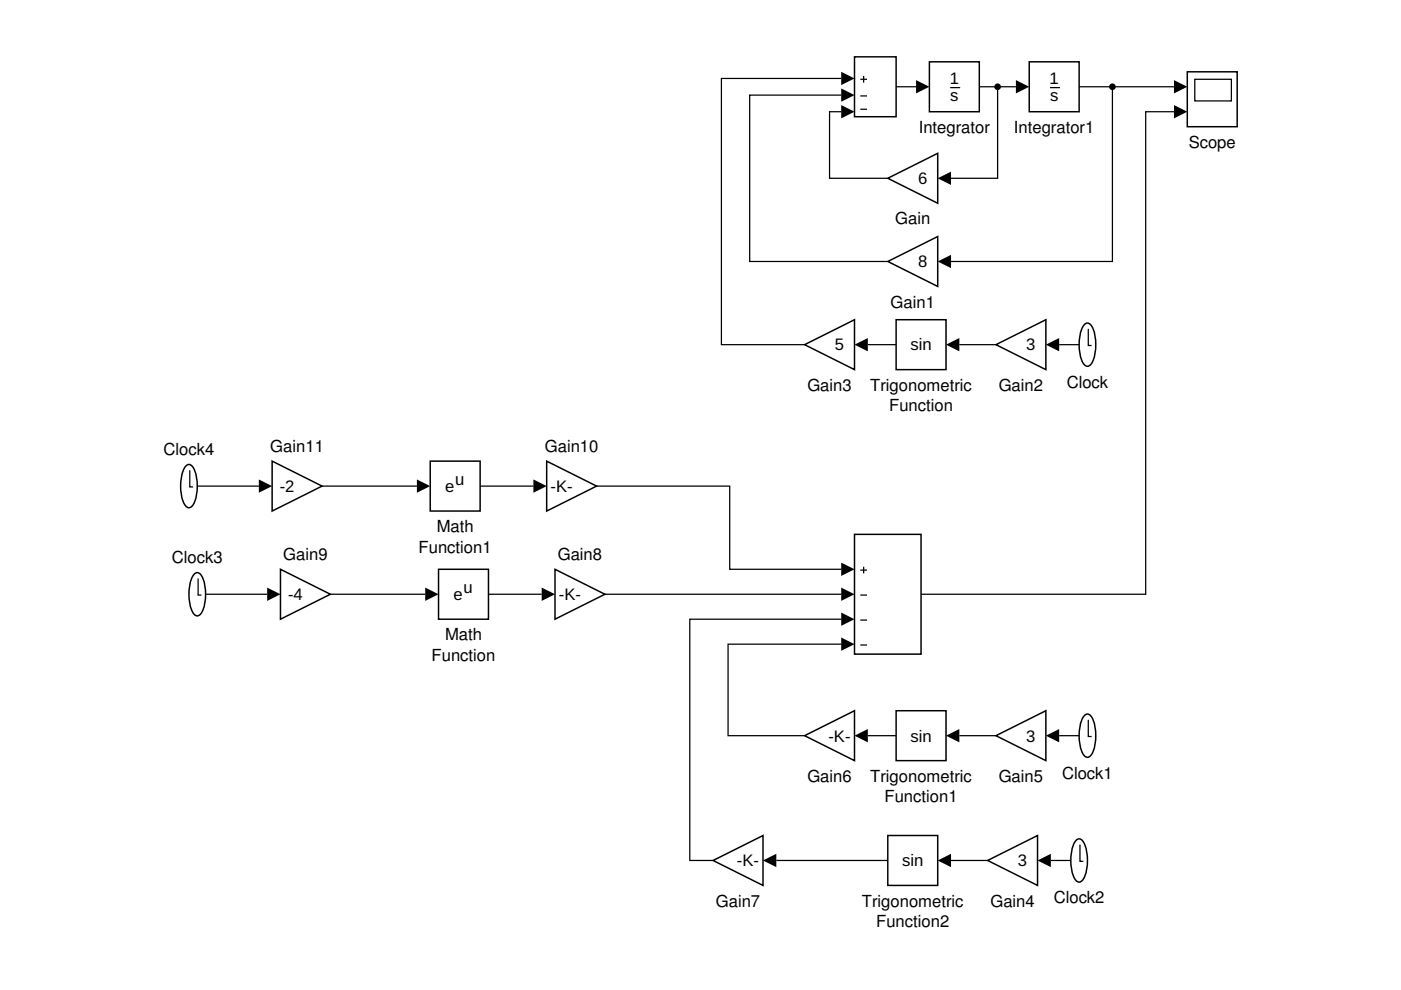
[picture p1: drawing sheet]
<svg xmlns="http://www.w3.org/2000/svg" width="297mm" height="210mm" viewBox="0 0 297 210" stroke-linecap="round" stroke-linejoin="round" font-family="sans-serif">
<path d="M182.4 16.8h1.4M183.1 16.1v1.4M182.4 20.3h1.4M182.4 23.2h1.4" fill="none" stroke="#000" stroke-width=".26"/>
<path d="M181.2 12h8.8v12.7h-8.8z" fill="none" stroke="#000" stroke-width=".31"/>
<path d="M197 13.1h10.6v10.6h-10.6z" fill="#fff"/>
<path d="M201.5 18.6h2.1" fill="none" stroke="#000" stroke-width=".26"/>
<path d="M197 13.1h10.6v10.6h-10.6z" fill="none" stroke="#000" stroke-width=".31"/>
<path d="M218.2 13.1h10.6v10.6h-10.6z" fill="#fff"/>
<path d="M222.6 18.6h2.1" fill="none" stroke="#000" stroke-width=".26"/>
<path d="M218.2 13.1h10.6v10.6h-10.6z" fill="none" stroke="#000" stroke-width=".31"/>
<path d="M188.2 37.8l10.6-5.3v10.6z" fill="#fff"/>
<path d="M188.2 37.8l10.6-5.3v10.6z" fill="none" stroke="#000" stroke-width=".31"/>
<path d="M188.2 55.4l10.6-5.3v10.6z" fill="#fff"/>
<path d="M188.2 55.4l10.6-5.3v10.6z" fill="none" stroke="#000" stroke-width=".31"/>
<path d="M190 67.8h10.6v10.6h-10.6z" fill="#fff"/>
<path d="M190 67.8h10.6v10.6h-10.6z" fill="none" stroke="#000" stroke-width=".31"/>
<path d="M229.9 68.9a.94 .94 0 0 1 .9-.4 .94 .94 0 0 1 .7 .8 9.2 9.2 0 0 1-.3 8 .94 .94 0 0 1-.9 .3 .94 .94 0 0 1-.7-.7 9.2 9.2 0 0 1 .3-8z" fill="#fff"/>
<path d="M230.7 69.7v3.6h.7" fill="none" stroke="#000" stroke-width=".26"/>
<path d="M229.9 68.9a.94 .94 0 0 1 .9-.4 .94 .94 0 0 1 .7 .8 9.2 9.2 0 0 1-.3 8 .94 .94 0 0 1-.9 .3 .94 .94 0 0 1-.7-.7 9.2 9.2 0 0 1 .3-8z" fill="none" stroke="#000" stroke-width=".31"/>
<path d="M211.2 73.1l10.5-5.3v10.6z" fill="#fff"/>
<path d="M211.2 73.1l10.5-5.3v10.6z" fill="none" stroke="#000" stroke-width=".31"/>
<path d="M170.6 73.1l10.6-5.3v10.6z" fill="#fff"/>
<path d="M170.6 73.1l10.6-5.3v10.6z" fill="none" stroke="#000" stroke-width=".31"/>
<path d="M251.7 15.2h10.6v11.7h-10.6z" fill="#fff"/>
<path d="M253.3 16.8h7.8v4.6h-7.8z" fill="none" stroke="#000" stroke-width=".26"/>
<path d="M251.7 15.2h10.6v11.7h-10.6z" fill="none" stroke="#000" stroke-width=".31"/>
<path d="M181.2 113.3h14.1v25.4h-14.1z" fill="#fff"/>
<path d="M182.4 120.9h1.4M182.4 126.2h1.4M182.4 131.5h1.4M182.4 136.8h1.4M183.1 120.2v1.4" fill="none" stroke="#000" stroke-width=".26"/>
<path d="M181.2 113.3h14.1v25.4h-14.1z" fill="none" stroke="#000" stroke-width=".31"/>
<path d="M190 150.7h10.6v10.6h-10.6z" fill="#fff"/>
<path d="M190 150.7h10.6v10.6h-10.6z" fill="none" stroke="#000" stroke-width=".31"/>
<path d="M229.9 151.8a.94 .94 0 0 1 .9-.4 .94 .94 0 0 1 .7 .8 9.2 9.2 0 0 1-.3 8 .94 .94 0 0 1-.9 .3 .94 .94 0 0 1-.7-.7 9.2 9.2 0 0 1 .3-8z" fill="#fff"/>
<path d="M230.7 152.6v3.6h.7" fill="none" stroke="#000" stroke-width=".26"/>
<path d="M229.9 151.8a.94 .94 0 0 1 .9-.4 .94 .94 0 0 1 .7 .8 9.2 9.2 0 0 1-.3 8 .94 .94 0 0 1-.9 .3 .94 .94 0 0 1-.7-.7 9.2 9.2 0 0 1 .3-8z" fill="none" stroke="#000" stroke-width=".31"/>
<path d="M211.2 156l10.5-5.3v10.6z" fill="#fff"/>
<path d="M211.2 156l10.5-5.3v10.6z" fill="none" stroke="#000" stroke-width=".31"/>
<path d="M170.6 156l10.6-5.3v10.6z" fill="#fff"/>
<path d="M170.6 156l10.6-5.3v10.6z" fill="none" stroke="#000" stroke-width=".31"/>
<path d="M188.2 177.1h10.6v10.6h-10.6z" fill="#fff"/>
<path d="M188.2 177.1h10.6v10.6h-10.6z" fill="none" stroke="#000" stroke-width=".31"/>
<path d="M228.1 178.2a.94 .94 0 0 1 1-.3 .94 .94 0 0 1 .7 .7 9.2 9.2 0 0 1-.3 8.1 .94 .94 0 0 1-1 .3 .94 .94 0 0 1-.7-.8 9.2 9.2 0 0 1 .3-8z" fill="#fff"/>
<path d="M229 179.1v3.5h.7" fill="none" stroke="#000" stroke-width=".26"/>
<path d="M228.1 178.2a.94 .94 0 0 1 1-.3 .94 .94 0 0 1 .7 .7 9.2 9.2 0 0 1-.3 8.1 .94 .94 0 0 1-1 .3 .94 .94 0 0 1-.7-.8 9.2 9.2 0 0 1 .3-8z" fill="none" stroke="#000" stroke-width=".31"/>
<path d="M209.4 182.4l10.6-5.3v10.6z" fill="#fff"/>
<path d="M209.4 182.4l10.6-5.3v10.6z" fill="none" stroke="#000" stroke-width=".31"/>
<path d="M151.2 182.4l10.6-5.3v10.6z" fill="#fff"/>
<path d="M151.2 182.4l10.6-5.3v10.6z" fill="none" stroke="#000" stroke-width=".31"/>
<path d="M93 120.7h10.6v10.6h-10.6z" fill="#fff"/>
<path d="M93 120.7h10.6v10.6h-10.6z" fill="none" stroke="#000" stroke-width=".31"/>
<path d="M117.7 120.7l10.6 5.3-10.6 5.3z" fill="#fff"/>
<path d="M117.7 120.7l10.6 5.3-10.6 5.3z" fill="none" stroke="#000" stroke-width=".31"/>
<path d="M41.1 121.8a.94 .94 0 0 1 1-.4 .94 .94 0 0 1 .7 .8 9.2 9.2 0 0 1-.3 8 .94 .94 0 0 1-1 .4 .94 .94 0 0 1-.7-.8 9.2 9.2 0 0 1 .3-8z" fill="#fff"/>
<path d="M42 122.6v3.6h.7" fill="none" stroke="#000" stroke-width=".26"/>
<path d="M41.1 121.8a.94 .94 0 0 1 1-.4 .94 .94 0 0 1 .7 .8 9.2 9.2 0 0 1-.3 8 .94 .94 0 0 1-1 .4 .94 .94 0 0 1-.7-.8 9.2 9.2 0 0 1 .3-8z" fill="none" stroke="#000" stroke-width=".31"/>
<path d="M59.5 120.7l10.5 5.3-10.5 5.3z" fill="#fff"/>
<path d="M59.5 120.7l10.5 5.3-10.5 5.3z" fill="none" stroke="#000" stroke-width=".31"/>
<path d="M91.2 97.8h10.6v10.6h-10.6z" fill="#fff"/>
<path d="M91.2 97.8h10.6v10.6h-10.6z" fill="none" stroke="#000" stroke-width=".31"/>
<path d="M115.9 97.8l10.6 5.3-10.6 5.3z" fill="#fff"/>
<path d="M115.9 97.8l10.6 5.3-10.6 5.3z" fill="none" stroke="#000" stroke-width=".31"/>
<path d="M39.4 98.8a.94 .94 0 0 1 .9-.3 .94 .94 0 0 1 .7 .8 9.2 9.2 0 0 1-.3 8 .94 .94 0 0 1-.9 .3 .94 .94 0 0 1-.7-.7 9.2 9.2 0 0 1 .3-8.1z" fill="#fff"/>
<path d="M40.2 99.7v3.5h.7" fill="none" stroke="#000" stroke-width=".26"/>
<path d="M39.4 98.8a.94 .94 0 0 1 .9-.3 .94 .94 0 0 1 .7 .8 9.2 9.2 0 0 1-.3 8 .94 .94 0 0 1-.9 .3 .94 .94 0 0 1-.7-.7 9.2 9.2 0 0 1 .3-8.1z" fill="none" stroke="#000" stroke-width=".31"/>
<path d="M57.7 97.8l10.6 5.3-10.6 5.3z" fill="#fff"/>
<path d="M57.7 97.8l10.6 5.3-10.6 5.3z" fill="none" stroke="#000" stroke-width=".31"/>
<g fill="#000">
<path d="M178.4 15.2l2.8 1.4-2.8 1.4zM194.2 17l2.8 1.4-2.8 1.4zM215.4 17l2.8 1.4-2.8 1.4zM248.9 17l2.8 1.4-2.8 1.4zM178.4 22.3l2.8 1.4-2.8 1.4zM178.4 18.8l2.8 1.4-2.8 1.4zM198.8 37.8l2.8-1.4v2.8zM248.9 22.3l2.8 1.4-2.8 1.4zM198.8 55.4l2.8-1.4v2.9zM181.2 73.1l2.8-1.4v2.8zM200.6 73.1l2.8-1.4v2.8zM221.7 73.1l2.9-1.4v2.8z"/>
<path d="M54.9 101.7l2.8 1.4-2.8 1.4zM88.4 101.7l2.8 1.4-2.8 1.4zM113.1 101.7l2.8 1.4-2.8 1.4zM56.6 124.6l2.9 1.4-2.9 1.4zM90.2 124.6l2.8 1.4-2.8 1.4zM114.9 124.6l2.8 1.4-2.8 1.4zM178.4 135.2l2.8 1.4-2.8 1.4zM178.4 129.9l2.8 1.4-2.8 1.4zM178.4 124.6l2.8 1.4-2.8 1.4zM178.4 119.3l2.8 1.4-2.8 1.4zM181.2 156l2.8-1.4v2.8zM200.6 156l2.8-1.4v2.8z"/>
<path d="M221.7 156l2.9-1.4v2.8zM161.8 182.4l2.8-1.4v2.9zM198.8 182.4l2.8-1.4v2.9zM220 182.4l2.8-1.4v2.9z"/>
</g>
<g fill="none" stroke="#000" stroke-width=".26">
<path d="M178.4 16.6h-25.4v56.5h17.6M190 18.4h4.2M207.6 18.4h7.8M211.5 18.4v19.4h-9.9M228.8 18.4h20.1M235.9 18.4v37h-34.3M178.4 23.7h-2.5v14.1h12.3M178.4 20.2h-19.5v35.2h29.3M248.9 23.7h-6v102.3h-47.6M184 73.1h6M203.4 73.1h7.8M224.6 73.1h4.2"/>
<path d="M41.8 103.1h13.1M68.3 103.1h20.1M101.8 103.1h11.3M126.5 103.1h28.2v17.6h23.7M43.6 126h13M70 126h20.2M103.6 126h11.3M128.3 126h50.1M178.4 136.6h-24v19.4h16.2M178.4 131.3h-32.2v51.1h5M184 156h6M203.4 156h7.8"/>
<path d="M224.6 156h4.2M164.6 182.4h23.6M201.6 182.4h7.8M222.8 182.4h4.2"/>
</g>
<g fill="#000">
<circle cx="211.5" cy="18.4" r=".71"/>
<circle cx="235.9" cy="18.4" r=".71"/>
</g>
<g font-size="3.5">
<text x="201.4" y="17.8">1</text>
<text x="222.5" y="17.8">1</text>
<text x="201.5" y="21.3">s</text>
<text x="222.6" y="21.3">s</text>
<text x="194.8" y="28.2">Integrator</text>
<text x="215" y="28.2">Integrator1</text>
<text x="252" y="31.4">Scope</text>
<text x="194.7" y="39">6</text>
<text x="189.8" y="47.6">Gain</text>
<text x="194.7" y="56.7">8</text>
<text x="188.8" y="65.2">Gain1</text>
<text x="177" y="74.3">5</text>
<text x="193" y="74.3">sin</text>
<text x="217.6" y="74.3">3</text>
<text x="171.2" y="82.9">Gain3</text>
<text x="184.5" y="82.9">Trigonometric</text>
<text x="211.7" y="82.9">Gain2</text>
<text x="226.2" y="82.2">Clock</text>
<text x="188.5" y="87.2">Function</text>
<text x="57.3" y="95.8">Gain11</text>
<text x="115.5" y="95.8">Gain10</text>
<text x="34.7" y="96.5">Clock4</text>
<text x="59.3" y="104.3">-2</text>
<text x="94.4" y="104.3">e</text>
<text x="96.5" y="102.9">u</text>
<text x="116.7" y="104.3">-K-</text>
<text x="92.6" y="112.9">Math</text>
<text x="36.4" y="119.5">Clock3</text>
<text x="60.1" y="118.8">Gain9</text>
<text x="88.8" y="117.2">Function1</text>
<text x="118.3" y="118.8">Gain8</text>
<text x="98.3" y="125.8">u</text>
<text x="61.1" y="127.2">-4</text>
<text x="96.2" y="127.2">e</text>
<text x="118.5" y="127.2">-K-</text>
<text x="94.3" y="135.8">Math</text>
<text x="91.5" y="140.1">Function</text>
<text x="175.6" y="157.2">-K-</text>
<text x="193" y="157.2">sin</text>
<text x="217.6" y="157.2">3</text>
<text x="171.2" y="165.8">Gain6</text>
<text x="184.5" y="165.8">Trigonometric</text>
<text x="211.7" y="165.8">Gain5</text>
<text x="225.2" y="165.1">Clock1</text>
<text x="187.5" y="170.1">Function1</text>
<text x="156.2" y="183.7">-K-</text>
<text x="191.3" y="183.7">sin</text>
<text x="215.8" y="183.7">3</text>
<text x="223.4" y="191.5">Clock2</text>
<text x="151.8" y="192.2">Gain7</text>
<text x="182.7" y="192.2">Trigonometric</text>
<text x="185.8" y="196.5">Function2</text>
<text x="210" y="192.2">Gain4</text>
</g>
</svg>
